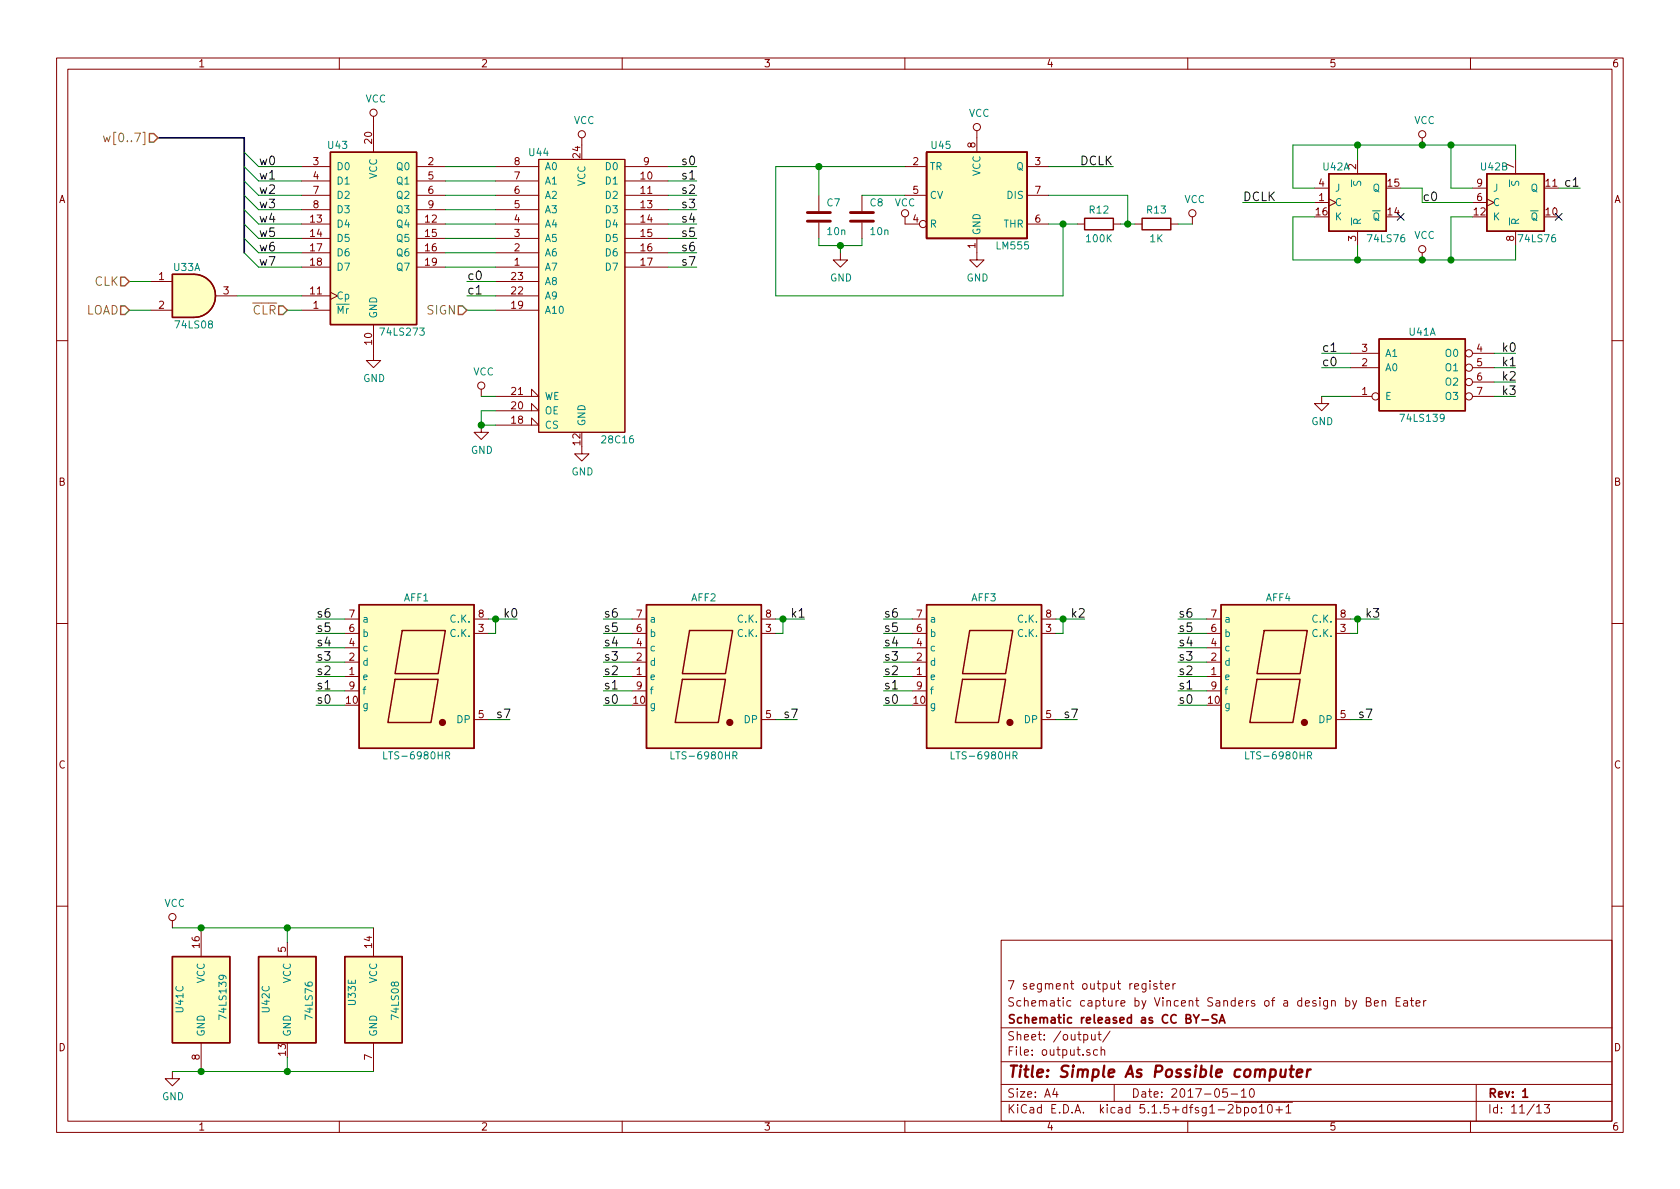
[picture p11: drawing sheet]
EESchema Schematic File Version 4
EELAYER 30 0
EELAYER END
$Descr A4 11693 8268
encoding utf-8
Sheet 7 13
Title "Simple As Possible computer"
Date "2017-05-10"
Rev "1"
Comp "Schematic released as CC BY-SA"
Comment1 "Schematic capture by Vincent Sanders of a design by Ben Eater"
Comment2 "7 segment output register"
Comment3 ""
Comment4 ""
$EndDescr
Text Label 4850 1150 2    60   ~ 0
s0
Text Label 4850 1250 2    60   ~ 0
s1
Text Label 4850 1350 2    60   ~ 0
s2
Text Label 4850 1450 2    60   ~ 0
s3
Text Label 4850 1550 2    60   ~ 0
s4
Text Label 4850 1650 2    60   ~ 0
s5
Text Label 4850 1750 2    60   ~ 0
s6
Text Label 4850 1850 2    60   ~ 0
s7
Text Label 2200 4300 0    60   ~ 0
s6
Text Label 3450 5000 0    60   ~ 0
s7
Text Label 2200 4400 0    60   ~ 0
s5
Text Label 2200 4500 0    60   ~ 0
s4
Text Label 2200 4600 0    60   ~ 0
s3
Text Label 2200 4700 0    60   ~ 0
s2
Text Label 2200 4800 0    60   ~ 0
s1
Text Label 2200 4900 0    60   ~ 0
s0
Text Label 6150 4300 0    60   ~ 0
s6
Text Label 7400 5000 0    60   ~ 0
s7
Text Label 6150 4400 0    60   ~ 0
s5
Text Label 6150 4500 0    60   ~ 0
s4
Text Label 6150 4600 0    60   ~ 0
s3
Text Label 6150 4700 0    60   ~ 0
s2
Text Label 6150 4800 0    60   ~ 0
s1
Text Label 6150 4900 0    60   ~ 0
s0
Text Label 4200 4300 0    60   ~ 0
s6
Text Label 5450 5000 0    60   ~ 0
s7
Text Label 4200 4400 0    60   ~ 0
s5
Text Label 4200 4500 0    60   ~ 0
s4
Text Label 4200 4600 0    60   ~ 0
s3
Text Label 4200 4700 0    60   ~ 0
s2
Text Label 4200 4800 0    60   ~ 0
s1
Text Label 4200 4900 0    60   ~ 0
s0
Text Label 8200 4300 0    60   ~ 0
s6
Text Label 9450 5000 0    60   ~ 0
s7
Text Label 8200 4400 0    60   ~ 0
s5
Text Label 8200 4500 0    60   ~ 0
s4
Text Label 8200 4600 0    60   ~ 0
s3
Text Label 8200 4700 0    60   ~ 0
s2
Text Label 8200 4800 0    60   ~ 0
s1
Text Label 8200 4900 0    60   ~ 0
s0
Wire Wire Line
	2200 4900 2400 4900
Wire Wire Line
	2400 4800 2200 4800
Wire Wire Line
	2200 4700 2400 4700
Wire Wire Line
	2200 4600 2400 4600
Wire Wire Line
	2200 4500 2400 4500
Wire Wire Line
	2200 4400 2400 4400
Wire Wire Line
	2200 4300 2400 4300
Wire Wire Line
	4650 1150 4850 1150
Wire Wire Line
	4850 1250 4650 1250
Wire Wire Line
	4650 1350 4850 1350
Wire Wire Line
	4850 1450 4650 1450
Wire Wire Line
	4650 1550 4850 1550
Wire Wire Line
	4850 1650 4650 1650
Wire Wire Line
	4650 1750 4850 1750
Wire Wire Line
	4850 1850 4650 1850
Wire Wire Line
	3400 5000 3550 5000
Wire Wire Line
	3400 4300 3450 4300
Wire Wire Line
	3400 4400 3450 4400
Wire Wire Line
	3450 4400 3450 4300
Connection ~ 3450 4300
Wire Wire Line
	6150 4900 6350 4900
Wire Wire Line
	6350 4800 6150 4800
Wire Wire Line
	6150 4700 6350 4700
Wire Wire Line
	6150 4600 6350 4600
Wire Wire Line
	6150 4500 6350 4500
Wire Wire Line
	6150 4400 6350 4400
Wire Wire Line
	6150 4300 6350 4300
Wire Wire Line
	7350 5000 7500 5000
Wire Wire Line
	7350 4400 7400 4400
Wire Wire Line
	7400 4400 7400 4300
Connection ~ 7400 4300
Wire Wire Line
	4200 4900 4400 4900
Wire Wire Line
	4400 4800 4200 4800
Wire Wire Line
	4200 4700 4400 4700
Wire Wire Line
	4200 4600 4400 4600
Wire Wire Line
	4200 4500 4400 4500
Wire Wire Line
	4200 4400 4400 4400
Wire Wire Line
	4200 4300 4400 4300
Wire Wire Line
	5400 5000 5550 5000
Wire Wire Line
	5400 4300 5450 4300
Wire Wire Line
	5400 4400 5450 4400
Wire Wire Line
	5450 4400 5450 4300
Connection ~ 5450 4300
Wire Wire Line
	8200 4900 8400 4900
Wire Wire Line
	8400 4800 8200 4800
Wire Wire Line
	8200 4700 8400 4700
Wire Wire Line
	8200 4600 8400 4600
Wire Wire Line
	8200 4500 8400 4500
Wire Wire Line
	8200 4400 8400 4400
Wire Wire Line
	8200 4300 8400 4300
Wire Wire Line
	9400 5000 9550 5000
Wire Wire Line
	9400 4300 9450 4300
Wire Wire Line
	9400 4400 9450 4400
Wire Wire Line
	9450 4400 9450 4300
Connection ~ 9450 4300
Text Label 8650 1400 0    60   ~ 0
DCLK
Text Label 9900 1400 0    60   ~ 0
c0
Wire Wire Line
	10850 1300 11000 1300
Text Label 11000 1300 2    60   ~ 0
c1
NoConn ~ 10850 1500
NoConn ~ 9750 1500
Wire Wire Line
	3450 1950 3250 1950
Wire Wire Line
	3250 2050 3450 2050
Text Label 3250 1950 0    60   ~ 0
c0
Text Label 3250 2050 0    60   ~ 0
c1
Wire Wire Line
	9400 2450 9200 2450
Wire Wire Line
	9400 2550 9200 2550
Text Label 9200 2550 0    60   ~ 0
c0
Text Label 9200 2450 0    60   ~ 0
c1
Wire Wire Line
	7350 4300 7400 4300
Text Label 3500 4300 0    60   ~ 0
k0
Text Label 5500 4300 0    60   ~ 0
k1
Text Label 7450 4300 0    60   ~ 0
k2
Text Label 9500 4300 0    60   ~ 0
k3
Wire Wire Line
	10400 2450 10550 2450
Wire Wire Line
	10550 2550 10400 2550
Wire Wire Line
	10550 2650 10400 2650
Wire Wire Line
	10550 2750 10400 2750
Text Label 10450 2450 0    60   ~ 0
k0
Text Label 10450 2550 0    60   ~ 0
k1
Text Label 10450 2650 0    60   ~ 0
k2
Text Label 10450 2750 0    60   ~ 0
k3
Wire Wire Line
	3450 2950 3350 2950
Wire Wire Line
	3350 2950 3350 2850
Wire Wire Line
	3350 2850 3450 2850
Wire Wire Line
	3450 2750 3350 2750
Wire Wire Line
	3100 1150 3450 1150
Wire Wire Line
	3450 1250 3100 1250
Wire Wire Line
	3100 1350 3450 1350
Wire Wire Line
	3450 1450 3100 1450
Wire Wire Line
	3100 1550 3450 1550
Wire Wire Line
	3450 1650 3100 1650
Wire Wire Line
	3100 1750 3450 1750
Wire Wire Line
	3450 1850 3100 1850
Text HLabel 2000 2150 0    60   Input ~ 0
~CLR
Text HLabel 3250 2150 0    60   Input ~ 0
SIGN
Wire Wire Line
	3450 2150 3250 2150
Wire Wire Line
	2100 2150 2000 2150
Text HLabel 1100 950  0    60   Input ~ 0
w[0..7]
Entry Wire Line
	1700 1750 1800 1850
Entry Wire Line
	1700 1650 1800 1750
Entry Wire Line
	1700 1550 1800 1650
Entry Wire Line
	1700 1450 1800 1550
Entry Wire Line
	1700 1350 1800 1450
Entry Wire Line
	1700 1250 1800 1350
Entry Wire Line
	1700 1150 1800 1250
Entry Wire Line
	1700 1050 1800 1150
Wire Bus Line
	1100 950  1700 950 
Text Label 1800 1150 0    60   ~ 0
w0
Text Label 1800 1250 0    60   ~ 0
w1
Text Label 1800 1350 0    60   ~ 0
w2
Text Label 1800 1450 0    60   ~ 0
w3
Text Label 1800 1550 0    60   ~ 0
w4
Text Label 1800 1650 0    60   ~ 0
w5
Text Label 1800 1750 0    60   ~ 0
w6
Text Label 1800 1850 0    60   ~ 0
w7
Wire Wire Line
	3450 4300 3600 4300
Wire Wire Line
	7400 4300 7550 4300
Wire Wire Line
	5450 4300 5600 4300
Wire Wire Line
	9450 4300 9600 4300
$Comp
L 74xx:74LS139 U41
U 1 1
P 9900 2550
F 0 "U41" H 9900 2800 50  0000 C CNN
F 1 "74LS139" H 9900 2200 50  0000 C CNN
F 2 "" H 9900 2550 50  0001 C CNN
F 3 "http://www.ti.com/lit/gpn/sn74LS139" H 9900 2550 50  0001 C CNN
	1    9900 2550
	1    0    0    -1  
$EndComp
$Comp
L 74xx:74LS139 U41
U 3 1
P 1400 6950
F 0 "U41" V 1250 6850 50  0000 L CNN
F 1 "74LS139" V 1550 6800 50  0000 L CNN
F 2 "" H 1400 6950 50  0001 C CNN
F 3 "http://www.ti.com/lit/gpn/sn74LS139" H 1400 6950 50  0001 C CNN
	3    1400 6950
	1    0    0    -1  
$EndComp
$Comp
L Timer:LM555 U45
U 1 1
P 6800 1350
F 0 "U45" H 6550 1700 50  0000 C CNN
F 1 "LM555" H 7050 1000 50  0000 C CNN
F 2 "" H 6800 1350 50  0001 C CNN
F 3 "http://www.ti.com/lit/ds/symlink/lm555.pdf" H 6800 1350 50  0001 C CNN
	1    6800 1350
	1    0    0    -1  
$EndComp
Wire Wire Line
	9200 2750 9400 2750
$Comp
L 74xx:74LS76 U42
U 1 1
P 9450 1400
F 0 "U42" H 9300 1650 50  0000 C CNN
F 1 "74LS76" H 9650 1150 50  0000 C CNN
F 2 "" H 9450 1400 50  0001 C CNN
F 3 "http://www.ti.com/lit/gpn/sn74LS76" H 9450 1400 50  0001 C CNN
	1    9450 1400
	1    0    0    -1  
$EndComp
$Comp
L 74xx:74LS76 U42
U 2 1
P 10550 1400
F 0 "U42" H 10400 1650 50  0000 C CNN
F 1 "74LS76" H 10700 1150 50  0000 C CNN
F 2 "" H 10550 1400 50  0001 C CNN
F 3 "http://www.ti.com/lit/gpn/sn74LS76" H 10550 1400 50  0001 C CNN
	2    10550 1400
	1    0    0    -1  
$EndComp
$Comp
L 74xx:74LS76 U42
U 3 1
P 2000 6950
F 0 "U42" V 1850 6850 50  0000 L CNN
F 1 "74LS76" V 2150 6800 50  0000 L CNN
F 2 "" H 2000 6950 50  0001 C CNN
F 3 "http://www.ti.com/lit/gpn/sn74LS76" H 2000 6950 50  0001 C CNN
	3    2000 6950
	1    0    0    -1  
$EndComp
Wire Wire Line
	9750 1300 9900 1300
Wire Wire Line
	10250 1300 10100 1300
Wire Wire Line
	10250 1500 10100 1500
Wire Wire Line
	10550 1700 10550 1800
Wire Wire Line
	8650 1400 9150 1400
Wire Wire Line
	9150 1300 9000 1300
Wire Wire Line
	9150 1500 9000 1500
$Comp
L power:VCC #PWR0125
U 1 1
P 9900 1000
F 0 "#PWR0125" H 9900 850 50  0001 C CNN
F 1 "VCC" H 9917 1173 50  0000 C CNN
F 2 "" H 9900 1000 50  0001 C CNN
F 3 "" H 9900 1000 50  0001 C CNN
	1    9900 1000
	1    0    0    -1  
$EndComp
$Comp
L power:VCC #PWR0126
U 1 1
P 9900 1800
F 0 "#PWR0126" H 9900 1650 50  0001 C CNN
F 1 "VCC" H 9917 1973 50  0000 C CNN
F 2 "" H 9900 1800 50  0001 C CNN
F 3 "" H 9900 1800 50  0001 C CNN
	1    9900 1800
	1    0    0    -1  
$EndComp
Wire Wire Line
	10550 1000 10100 1000
Wire Wire Line
	10550 1000 10550 1100
Connection ~ 9450 1000
Wire Wire Line
	9450 1000 9450 1100
Wire Wire Line
	9450 1000 9000 1000
Wire Wire Line
	10550 1800 10100 1800
Wire Wire Line
	10100 1500 10100 1800
Wire Wire Line
	9450 1700 9450 1800
Wire Wire Line
	9450 1800 9000 1800
Wire Wire Line
	9000 1500 9000 1800
Wire Wire Line
	9000 1300 9000 1000
Wire Wire Line
	9900 1300 9900 1400
Wire Wire Line
	9900 1000 9450 1000
Wire Wire Line
	9450 1800 9900 1800
Connection ~ 9450 1800
Wire Wire Line
	10100 1300 10100 1000
Wire Wire Line
	10100 1800 9900 1800
Connection ~ 10100 1800
Connection ~ 9900 1800
Wire Wire Line
	10100 1000 9900 1000
Connection ~ 10100 1000
Connection ~ 9900 1000
Wire Wire Line
	10250 1400 9900 1400
$Comp
L Display_Character:LTS-6980HR AFF1
U 1 1
P 2900 4700
F 0 "AFF1" H 2900 5250 50  0000 C CNN
F 1 "LTS-6980HR" H 2900 4150 50  0000 C CNN
F 2 "Display_7Segment:7SegmentLED_LTS6760_LTS6780" H 2900 4100 50  0001 C CNN
F 3 "http://datasheet.octopart.com/LTS-6960HR-Lite-On-datasheet-11803242.pdf" H 2900 4700 50  0001 C CNN
	1    2900 4700
	1    0    0    -1  
$EndComp
$Comp
L Display_Character:LTS-6980HR AFF2
U 1 1
P 4900 4700
F 0 "AFF2" H 4900 5250 50  0000 C CNN
F 1 "LTS-6980HR" H 4900 4150 50  0000 C CNN
F 2 "Display_7Segment:7SegmentLED_LTS6760_LTS6780" H 4900 4100 50  0001 C CNN
F 3 "http://datasheet.octopart.com/LTS-6960HR-Lite-On-datasheet-11803242.pdf" H 4900 4700 50  0001 C CNN
	1    4900 4700
	1    0    0    -1  
$EndComp
$Comp
L Display_Character:LTS-6980HR AFF3
U 1 1
P 6850 4700
F 0 "AFF3" H 6850 5250 50  0000 C CNN
F 1 "LTS-6980HR" H 6850 4150 50  0000 C CNN
F 2 "Display_7Segment:7SegmentLED_LTS6760_LTS6780" H 6850 4100 50  0001 C CNN
F 3 "http://datasheet.octopart.com/LTS-6960HR-Lite-On-datasheet-11803242.pdf" H 6850 4700 50  0001 C CNN
	1    6850 4700
	1    0    0    -1  
$EndComp
$Comp
L Display_Character:LTS-6980HR AFF4
U 1 1
P 8900 4700
F 0 "AFF4" H 8900 5250 50  0000 C CNN
F 1 "LTS-6980HR" H 8900 4150 50  0000 C CNN
F 2 "Display_7Segment:7SegmentLED_LTS6760_LTS6780" H 8900 4100 50  0001 C CNN
F 3 "http://datasheet.octopart.com/LTS-6960HR-Lite-On-datasheet-11803242.pdf" H 8900 4700 50  0001 C CNN
	1    8900 4700
	1    0    0    -1  
$EndComp
$Comp
L power:VCC #PWR0121
U 1 1
P 6800 950
F 0 "#PWR0121" H 6800 800 50  0001 C CNN
F 1 "VCC" H 6817 1123 50  0000 C CNN
F 2 "" H 6800 950 50  0001 C CNN
F 3 "" H 6800 950 50  0001 C CNN
	1    6800 950 
	1    0    0    -1  
$EndComp
$Comp
L power:VCC #PWR0120
U 1 1
P 6300 1550
F 0 "#PWR0120" H 6300 1400 50  0001 C CNN
F 1 "VCC" H 6300 1700 50  0000 C CNN
F 2 "" H 6300 1550 50  0001 C CNN
F 3 "" H 6300 1550 50  0001 C CNN
	1    6300 1550
	1    0    0    -1  
$EndComp
$Comp
L Device:C C8
U 1 1
P 6000 1500
F 0 "C8" H 6050 1600 50  0000 L CNN
F 1 "10n" H 6050 1400 50  0000 L CNN
F 2 "" H 6038 1350 50  0001 C CNN
F 3 "~" H 6000 1500 50  0001 C CNN
	1    6000 1500
	1    0    0    -1  
$EndComp
$Comp
L Device:C C7
U 1 1
P 5700 1500
F 0 "C7" H 5750 1600 50  0000 L CNN
F 1 "10n" H 5750 1400 50  0000 L CNN
F 2 "" H 5738 1350 50  0001 C CNN
F 3 "~" H 5700 1500 50  0001 C CNN
	1    5700 1500
	1    0    0    -1  
$EndComp
Wire Wire Line
	6000 1350 6300 1350
Wire Wire Line
	6300 1150 5700 1150
Wire Wire Line
	5700 1150 5700 1350
Wire Wire Line
	5700 1650 5700 1700
Wire Wire Line
	5700 1700 5850 1700
Wire Wire Line
	6000 1700 6000 1650
Wire Wire Line
	5850 1750 5850 1700
Connection ~ 5850 1700
Wire Wire Line
	5850 1700 6000 1700
Wire Wire Line
	5400 1150 5400 2050
Wire Wire Line
	5400 2050 7400 2050
Wire Wire Line
	5400 1150 5700 1150
Connection ~ 5700 1150
$Comp
L Device:R R12
U 1 1
P 7650 1550
F 0 "R12" V 7550 1550 50  0000 C CNN
F 1 "100K" V 7750 1550 50  0000 C CNN
F 2 "" V 7580 1550 50  0001 C CNN
F 3 "~" H 7650 1550 50  0001 C CNN
	1    7650 1550
	0    1    1    0   
$EndComp
$Comp
L Device:R R13
U 1 1
P 8050 1550
F 0 "R13" V 7950 1550 50  0000 C CNN
F 1 "1K" V 8150 1550 50  0000 C CNN
F 2 "" V 7980 1550 50  0001 C CNN
F 3 "~" H 8050 1550 50  0001 C CNN
	1    8050 1550
	0    1    1    0   
$EndComp
Wire Wire Line
	7400 1550 7400 2050
Wire Wire Line
	7400 1550 7300 1550
Wire Wire Line
	7500 1550 7400 1550
Connection ~ 7400 1550
Wire Wire Line
	7900 1550 7850 1550
Wire Wire Line
	7850 1550 7850 1350
Wire Wire Line
	7850 1350 7300 1350
Connection ~ 7850 1550
Wire Wire Line
	7850 1550 7800 1550
Wire Wire Line
	8200 1550 8300 1550
$Comp
L power:VCC #PWR0123
U 1 1
P 8300 1550
F 0 "#PWR0123" H 8300 1400 50  0001 C CNN
F 1 "VCC" H 8317 1723 50  0000 C CNN
F 2 "" H 8300 1550 50  0001 C CNN
F 3 "" H 8300 1550 50  0001 C CNN
	1    8300 1550
	1    0    0    -1  
$EndComp
Wire Wire Line
	7750 1150 7300 1150
Text Label 7750 1150 2    60   ~ 0
DCLK
$Comp
L 74xx:74LS08 U33
U 5 1
P 2600 6950
F 0 "U33" V 2450 6900 50  0000 L CNN
F 1 "74LS08" V 2750 6800 50  0000 L CNN
F 2 "" H 2600 6950 50  0001 C CNN
F 3 "http://www.ti.com/lit/gpn/sn74LS08" H 2600 6950 50  0001 C CNN
	5    2600 6950
	1    0    0    -1  
$EndComp
$Comp
L 74xx:74LS273 U43
U 1 1
P 2600 1650
F 0 "U43" H 2350 2300 50  0000 C CNN
F 1 "74LS273" H 2800 1000 50  0000 C CNN
F 2 "" H 2600 1650 50  0001 C CNN
F 3 "http://www.ti.com/lit/gpn/sn74LS273" H 2600 1650 50  0001 C CNN
	1    2600 1650
	1    0    0    -1  
$EndComp
Wire Wire Line
	1800 1150 2100 1150
Wire Wire Line
	1800 1250 2100 1250
Wire Wire Line
	1800 1350 2100 1350
Wire Wire Line
	1800 1450 2100 1450
Wire Wire Line
	1800 1550 2100 1550
Wire Wire Line
	1800 1650 2100 1650
Wire Wire Line
	1800 1750 2100 1750
Wire Wire Line
	1800 1850 2100 1850
Wire Wire Line
	1650 2050 2100 2050
$Comp
L 74xx:74LS08 U33
U 1 1
P 1350 2050
F 0 "U33" H 1300 2250 50  0000 C CNN
F 1 "74LS08" H 1350 1850 50  0000 C CNN
F 2 "" H 1350 2050 50  0001 C CNN
F 3 "http://www.ti.com/lit/gpn/sn74LS08" H 1350 2050 50  0001 C CNN
	1    1350 2050
	1    0    0    -1  
$EndComp
Wire Wire Line
	1050 1950 900  1950
Wire Wire Line
	1050 2150 900  2150
Text HLabel 900  2150 0    60   Input ~ 0
LOAD
Text HLabel 900  1950 0    60   Input ~ 0
CLK
$Comp
L power:VCC #PWR0113
U 1 1
P 2600 850
F 0 "#PWR0113" H 2600 700 50  0001 C CNN
F 1 "VCC" H 2617 1023 50  0000 C CNN
F 2 "" H 2600 850 50  0001 C CNN
F 3 "" H 2600 850 50  0001 C CNN
	1    2600 850 
	1    0    0    -1  
$EndComp
$Comp
L power:GND #PWR0114
U 1 1
P 2600 2450
F 0 "#PWR0114" H 2600 2200 50  0001 C CNN
F 1 "GND" H 2605 2277 50  0000 C CNN
F 2 "" H 2600 2450 50  0001 C CNN
F 3 "" H 2600 2450 50  0001 C CNN
	1    2600 2450
	1    0    0    -1  
$EndComp
$Comp
L power:VCC #PWR0115
U 1 1
P 3350 2750
F 0 "#PWR0115" H 3350 2600 50  0001 C CNN
F 1 "VCC" H 3367 2923 50  0000 C CNN
F 2 "" H 3350 2750 50  0001 C CNN
F 3 "" H 3350 2750 50  0001 C CNN
	1    3350 2750
	1    0    0    -1  
$EndComp
$Comp
L power:VCC #PWR0111
U 1 1
P 1200 6450
F 0 "#PWR0111" H 1200 6300 50  0001 C CNN
F 1 "VCC" H 1217 6623 50  0000 C CNN
F 2 "" H 1200 6450 50  0001 C CNN
F 3 "" H 1200 6450 50  0001 C CNN
	1    1200 6450
	1    0    0    -1  
$EndComp
Wire Wire Line
	1200 6450 1400 6450
Connection ~ 1400 6450
Wire Wire Line
	1400 6450 2000 6450
Wire Wire Line
	2600 7450 2000 7450
Connection ~ 1400 7450
Wire Wire Line
	1400 7450 1200 7450
Wire Wire Line
	2000 7350 2000 7450
Connection ~ 2000 7450
Wire Wire Line
	2000 7450 1400 7450
Wire Wire Line
	2000 6550 2000 6450
Connection ~ 2000 6450
Wire Wire Line
	2000 6450 2600 6450
$Comp
L power:GND #PWR0116
U 1 1
P 3350 2950
F 0 "#PWR0116" H 3350 2700 50  0001 C CNN
F 1 "GND" H 3355 2777 50  0000 C CNN
F 2 "" H 3350 2950 50  0001 C CNN
F 3 "" H 3350 2950 50  0001 C CNN
	1    3350 2950
	1    0    0    -1  
$EndComp
Connection ~ 3350 2950
$Comp
L power:GND #PWR0119
U 1 1
P 5850 1750
F 0 "#PWR0119" H 5850 1500 50  0001 C CNN
F 1 "GND" H 5855 1577 50  0000 C CNN
F 2 "" H 5850 1750 50  0001 C CNN
F 3 "" H 5850 1750 50  0001 C CNN
	1    5850 1750
	1    0    0    -1  
$EndComp
$Comp
L power:GND #PWR0122
U 1 1
P 6800 1750
F 0 "#PWR0122" H 6800 1500 50  0001 C CNN
F 1 "GND" H 6805 1577 50  0000 C CNN
F 2 "" H 6800 1750 50  0001 C CNN
F 3 "" H 6800 1750 50  0001 C CNN
	1    6800 1750
	1    0    0    -1  
$EndComp
$Comp
L power:GND #PWR0124
U 1 1
P 9200 2750
F 0 "#PWR0124" H 9200 2500 50  0001 C CNN
F 1 "GND" H 9205 2577 50  0000 C CNN
F 2 "" H 9200 2750 50  0001 C CNN
F 3 "" H 9200 2750 50  0001 C CNN
	1    9200 2750
	1    0    0    -1  
$EndComp
$Comp
L power:GND #PWR0112
U 1 1
P 1200 7450
F 0 "#PWR0112" H 1200 7200 50  0001 C CNN
F 1 "GND" H 1205 7277 50  0000 C CNN
F 2 "" H 1200 7450 50  0001 C CNN
F 3 "" H 1200 7450 50  0001 C CNN
	1    1200 7450
	1    0    0    -1  
$EndComp
$Comp
L sap:28C16 U?
U 1 1
P 4050 2050
AR Path="/62226BB7" Ref="U?"  Part="1" 
AR Path="/591ACD24/62226BB7" Ref="U44"  Part="1" 
F 0 "U44" H 3750 3050 50  0000 C CNN
F 1 "28C16" H 4300 1050 50  0000 C CNN
F 2 "" H 4050 2050 50  0000 C CNN
F 3 "" H 4050 2050 50  0000 C CNN
	1    4050 2050
	1    0    0    -1  
$EndComp
$Comp
L power:VCC #PWR0117
U 1 1
P 4050 1000
F 0 "#PWR0117" H 4050 850 50  0001 C CNN
F 1 "VCC" H 4067 1173 50  0000 C CNN
F 2 "" H 4050 1000 50  0001 C CNN
F 3 "" H 4050 1000 50  0001 C CNN
	1    4050 1000
	1    0    0    -1  
$EndComp
$Comp
L power:GND #PWR0118
U 1 1
P 4050 3100
F 0 "#PWR0118" H 4050 2850 50  0001 C CNN
F 1 "GND" H 4055 2927 50  0000 C CNN
F 2 "" H 4050 3100 50  0001 C CNN
F 3 "" H 4050 3100 50  0001 C CNN
	1    4050 3100
	1    0    0    -1  
$EndComp
Wire Bus Line
	1700 950  1700 1750
$EndSCHEMATC
